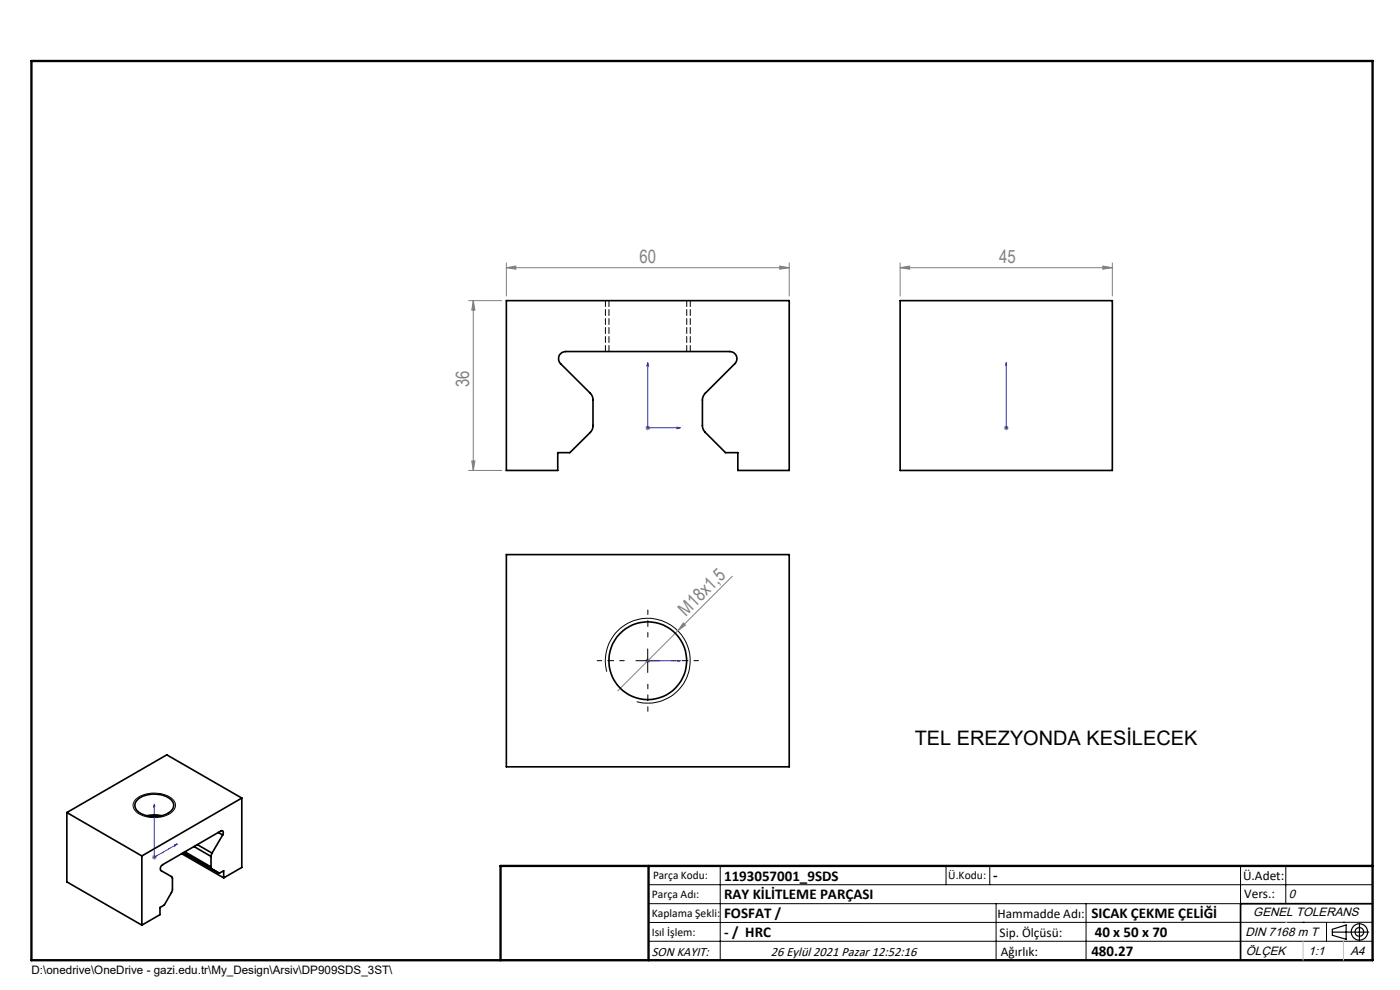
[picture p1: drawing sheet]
<svg xmlns="http://www.w3.org/2000/svg" width="297mm" height="210mm" viewBox="0 0 297 210" stroke-linecap="round" stroke-linejoin="round" font-family="sans-serif">
<g fill="none" stroke="#000" stroke-width=".21">
<path d="M137.4 137.6v5.1M128.7 142.5a9 9 0 0 1 8-11.3 9 9 0 0 1 9.7 9.8 9 9 0 0 1-11.3 7.9M134.9 140.2h5M28.8 169.5a6.3 6.3 0 0 1 8.1 .3 1.88 1.88 0 0 1-.9 2.8 6.5 6.5 0 0 1-7.3-.6 1.67 1.67 0 0 1 .1-2.5zM137.6 187.7h153.6M137.6 191.7h153.6M137.6 199.7h153.6M152.8 183.7v20M200.7 183.7v4M210 183.7v4M211.3 191.7v12M230.4 191.7v12"/>
<path d="M263.2 183.7v20M272.8 183.7v8M276.4 195.6h.1M281.4 195.6v4.1M285 195.6h.1M291.2 195.6l-153.6 .1"/>
</g>
<g fill="none" stroke="#000" stroke-width=".25">
<path d="M282.6 197.7h7.8M282.6 197.1l3-.9v3l-3-.8zM288.4 195.8v3.8M106.2 203.7h185"/>
<circle cx="288.4" cy="197.7" r="1.74"/>
<circle cx="288.4" cy="197.7" r=".93"/>
</g>
<g fill="none" stroke="#00f" stroke-width=".21">
<path d="M137.4 77v13.8h6.9M137.4 77l.2 .6h-.4zM213.5 77v.6v-.6M213.5 77v13.8M143.7 90.6l.6 .2-.6 .1zM213.5 90.6v.3zM213.5 90.8h.1M137.2 140.2h.4zM137.4 140.2h.1M137.4 140.2h6.9M144.3 140.2h-.6h.6M32.7 170.6l.1 .5-.2 .1z"/>
<path d="M32.7 170.6v11.2l4.9-2.8M37.1 179.2l.5-.2-.5 .4z"/>
</g>
<g fill="none" stroke="#808080" stroke-width=".21">
<path d="M107.4 56.8l2-.4v.7zM107.4 55.8v7M107.4 56.8h60M165.4 56.4l2 .4-2 .3zM167.4 55.8v7M191 56.8l2-.4v.7zM191 56.8h45M191 55.8v7M234 56.4l2 .4-2 .3zM236 55.8v7M99.4 63.8h7M100.4 63.8l.4 2h-.7z"/>
<path d="M100.4 63.8v36M99.4 99.8h7M100.1 97.8h.7l-.4 2zM136.9 90.8h1M137.1 90.4l.7 .7M137.4 90.3v1M137.8 90.4l-.7 .7M213 90.8h1M213.1 90.4l.7 .7M213.5 90.3v1M213.8 90.4l-.7 .7M137.1 139.8l.7 .7"/>
<path d="M137.4 139.7v.9M145 132.1l.4 .5-1.6 1.2zM155.4 122.2l-24.3 24.3M136.9 140.2h1M32.2 181.8h1M32.4 181.5l.7 .7M32.7 181.4v.9M33.1 181.5l-.7 .7"/>
</g>
<path d="M137.4 135.1v-5.7M132.4 140.1h-5.7M137.4 145.1v5.8M142.4 140.1h5.8" fill="none" stroke="#000" stroke-width=".21" stroke-dasharray="15.2 1.3 1.3 1.3" stroke-dashoffset="14.3"/>
<path d="M128.4 63.8v10.8M146.4 74.6v-10.8" fill="none" stroke="#000" stroke-width=".21" stroke-dasharray="1.3 .6"/>
<path d="M291.2 191.7h-28v12" fill="none" stroke="#000" stroke-width=".35"/>
<path d="M6.7 12.9h284.5v190.8h-284.5zM137.6 183.7v20M291.2 183.7h-185v20" fill="none" stroke="#000" stroke-width=".5"/>
<path d="M276.4 199.7v4M285 199.7v4" fill="none" stroke="#c0c0c0" stroke-width=".21"/>
<path d="M272.8 195.6h.1" fill="none" stroke="#c0c0c0" stroke-width=".25"/>
<g fill="#00f">
<path d="M143.7 90.6l.6 .2-.6 .1zM137.4 77l.2 .6h-.4z"/>
<path d="M213.5 90.6v.3zM213.5 77v.6zM143.7 140.2h.6zM137.2 140.2h.4z"/>
<path d="M37.1 179.2l.5-.2-.5 .4zM32.7 170.6l.1 .5-.2 .1z"/>
</g>
<g fill="#808080">
<path d="M145 132.1l.4 .5-1.6 1.2z"/>
<path d="M165.4 56.4l2 .4-2 .3zM107.4 56.8l2-.4v.7zM234 56.4l2 .4-2 .3zM191 56.8l2-.4v.7z"/>
<path d="M100.4 63.8l.4 2h-.7zM100.1 97.8h.7l-.4 2z"/>
</g>
<g fill="none" stroke="#000" stroke-width=".35">
<path d="M107.4 63.8h60v36h-10.9v-3.8h-2.6l-4.3-4.3a1.92 1.92 0 0 1-.6-1.4v-5.4a1.92 1.92 0 0 1 .6-1.5l6.3-6.3a1.51 1.51 0 0 0 .3-1.6 1.51 1.51 0 0 0-1.4-.9h-34.8a1.5 1.5 0 0 0-1.4 .9 1.5 1.5 0 0 0 .3 1.6l6.7 6.8 .2 .8v5.8l-.2 .7-4.7 4.8h-2.6v3.8h-10.9zM191 63.8h45v36h-45zM107.4 117.6h60v45.1h-60zM14.2 172.4l15.9 9.2M14.2 172.4v14.7l15.9 9.1M29.1 169.7a5.7 5.7 0 0 1 7.4 .2 1.71 1.71 0 0 1-.9 2.6 6 6 0 0 1-6.6-.7 1.54 1.54 0 0 1 .1-2.1zM31.2 173a6.9 6.9 0 0 1 3.1 0M31.2 173l.1 .1M41.1 179.6l3.7 2.1M41.9 179.2l3.1 1.8M46.3 176.6l.9 .5M47.2 177.1a.47 .47 0 0 0 .2-.6 .47 .47 0 0 0-.6-.2l-12.3 7.1a.94 .94 0 0 0-.4 1.3l2.4 1.3v3.2l-1.6 2.8-1 .5v1.5l-3.8 2.2"/>
<path d="M47.2 177.1l-2.2 3.9M51.3 169.3l-15.9-9.2-21.2 12.3M51.3 169.3l-21.2 12.3M51.3 169.3v14.7l-3.9 2.2M30.1 181.6v14.6M38.5 181.1l8.9 5.1M38.9 180.9l7.6 4.3M39.2 180.7l5.6 3.2M44.8 183.9l.2 .5 1.5 .8M44.8 181.7v2.2M45 181l-.2 .7M46.5 185.2l.9-.5v1.5"/>
<circle cx="137.4" cy="140.2" r="8.2"/>
</g>
<path d="M129.2 63.8v10.8M145.7 74.6v-10.8" fill="none" stroke="#000" stroke-width=".21" stroke-dasharray="1.3 .6"/>
<text font-size="4.2" x="194" y="158.1">TEL EREZYONDA KESİLECEK</text>
<g font-size="3.9" fill="#808080">
<text x="135.7" y="55.9">60</text>
<text x="211.9" y="55.9">45</text>
<text x="99.6" y="82.1" transform="rotate(-90 99.6 82.1)">36</text>
<text x="145.5" y="130.8" transform="rotate(-45 145.5 130.8)">M18x1,5</text>
</g>
<g font-size="3.2">
<text x="153.6" y="186.8">1193057001_9SDS</text>
<text x="153.6" y="190.8">RAY KİLİTLEME PARÇASI</text>
<text x="210.7" y="186.6">-</text>
<text x="153.6" y="194.8">FOSFAT /</text>
<text x="231.5" y="194.8">SICAK ÇEKME ÇELİĞİ</text>
<text x="153.6" y="198.8">- / HRC</text>
<text x="231.5" y="202.8">480.27</text>
<text x="232.2" y="198.7">40 x 50 x 70</text>
</g>
<g font-size="2.8">
<text x="263.7" y="186.7">Ü.Adet:</text>
<text x="263.9" y="190.5">Vers.:</text>
<text x="211.6" y="194.8">Hammadde Adı:</text>
<text x="138.3" y="202.8">SON KAYIT:</text>
<text x="163.6" y="202.8">26 Eylül 2021 Pazar 12:52:16</text>
<text x="212.1" y="198.7">Sip. Ölçüsü:</text>
<text x="212.3" y="202.7">Ağırlık:</text>
</g>
<g font-size="2.6">
<text x="273.4" y="190.4">0</text>
<text x="265.9" y="194.4">GENEL TOLERANS</text>
<text x="264.2" y="198.5">DIN 7168 m T</text>
<text x="264.3" y="202.6">ÖLÇEK</text>
<text x="277.6" y="202.6">1:1</text>
<text x="286.5" y="202.6">A4</text>
</g>
<g font-size="2.5">
<text x="138.3" y="190.5">Parça Adı:</text>
<text x="138.5" y="186.5">Parça Kodu:</text>
<text x="201.2" y="186.5">Ü.Kodu:</text>
<text x="138.3" y="194.5">Kaplama Şekli:</text>
<text x="138.3" y="198.6">Isıl İşlem:</text>
<text x="6.7" y="206.7">D:\onedrive\OneDrive - gazi.edu.tr\My_Design\Arsiv\DP909SDS_3ST\</text>
</g>
</svg>
